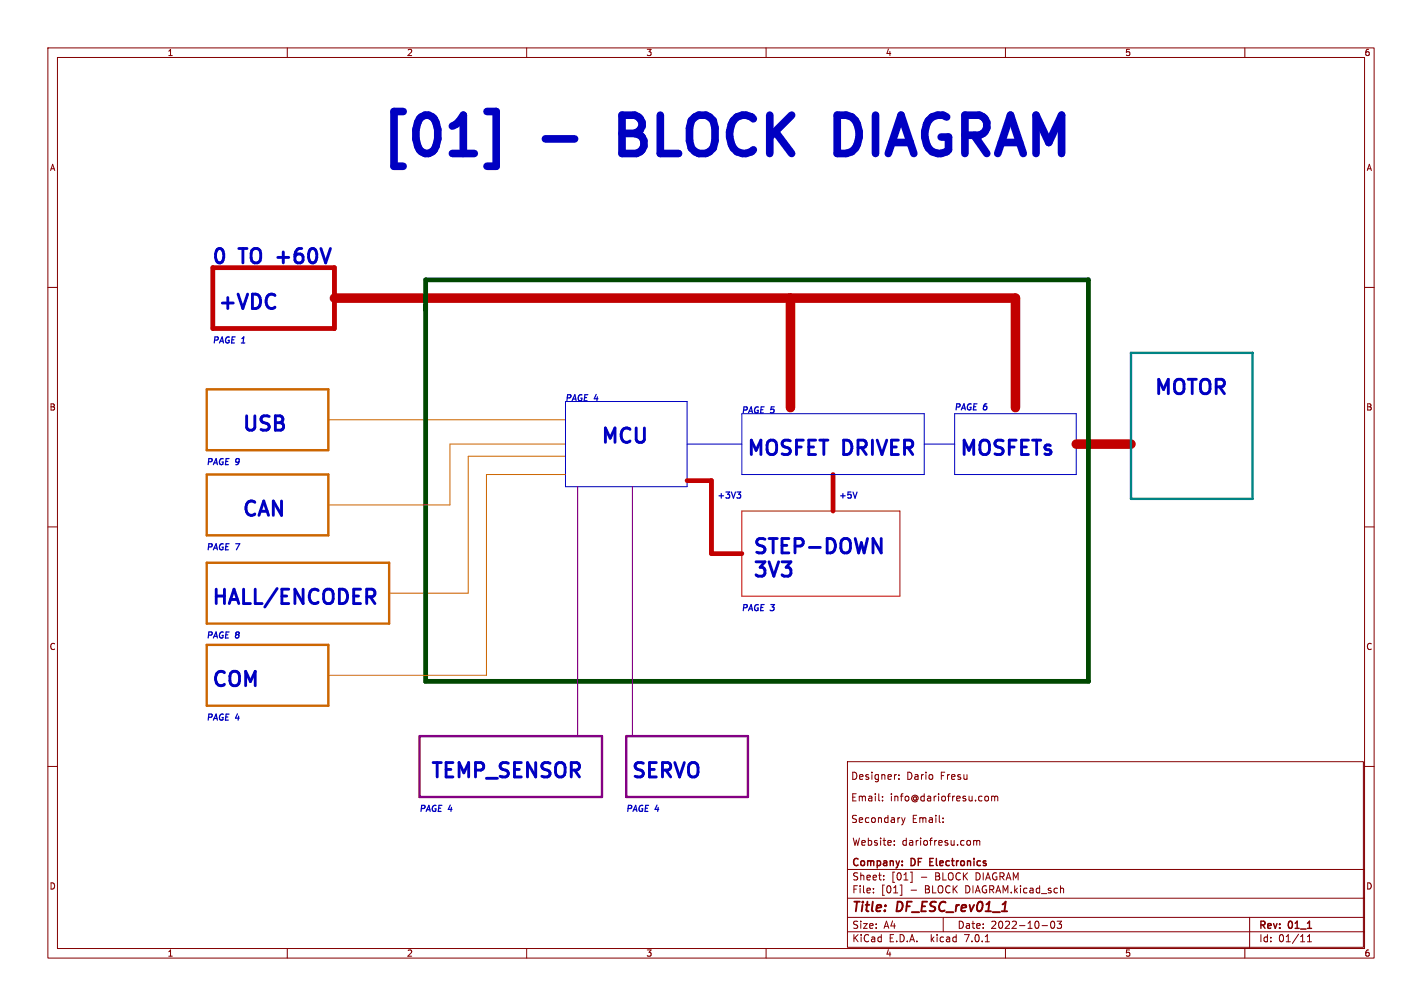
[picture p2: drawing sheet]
<svg xmlns="http://www.w3.org/2000/svg" width="297mm" height="210mm" viewBox="0 0 297 210" stroke-linecap="round" stroke-linejoin="round" font-family="sans-serif">
<g fill="none" stroke="#840000" stroke-width=".21">
<path d="M10 10h277v190h-277zM12 12h273v186h-273zM60 10v2M110 10v2M160 10v2M210 10v2M260 10v2M10 60h2M285 60h2M10 110h2M285 110h2M10 160h2"/>
<path d="M177 159h107.8v38.8h-107.8zM285 160h2M184.3 167.1v.1M184.3 166.3v.1M186.8 176.3v.2M186.8 175.5v.2M187.1 161.7h.2M187.8 162.6v.1M187.8 161.8v.1M188.3 170.7l.4 1M188.7 171.7l-.4 .5M189 170.7l-.3 1"/>
<path d="M197 171.6v.1M197 170.8v.1M203.4 175.5v1M203.4 175.6l.4-.1 .2 .2M204 175.7l.2-.2h.4v1M204 175.7v.8M205.8 166.3l.4-.1 .3 .3-.2 .6-.3 .1-.2-.1M207.1 166.3l.4-.1 .3 .2M207.1 166.2v1M207.8 166.4l.2-.2 .3 .1 .1 .9M207.8 166.4v.8M60 198v2"/>
<path d="M110 198v2M160 198v2M177 194.5h108M177 191.5h108M177 187.5h108M177 181.5h108M182.4 186.3v.1M182.4 185.5v.1M184.6 183.6v.1M184.6 182.8v.1M188.4 184.8v2.1h-.4M190.1 182.1h.4v2.1h-.4"/>
<path d="M190.3 185.8h1.1M192.4 183.1h1.2M197 191.5v3M205.8 196.6h.8M210 198v2M217.6 193.2h1.2M219.6 192.4l.2-.1a.8 .8 0 0 1 .5 .8 .8 .8 0 0 1-.5 .7 1 1 0 0 1-.2-1.4zM220.8 192.3h.9l-.5 .6 .4 .1v.7l-.2 .1-.6-.1M221.7 185.4l.4 .2v.8M260 198v2M261 191.5v6.5M273.1 196.6h.8"/>
<path d="M273.1 195.5l.4-.4v1.5"/>
</g>
<path d="M153.9 102.7h.8l-.4 .5M154.6 103.3l.1 .1-.1 .5" fill="none" stroke="#0000c2" stroke-width=".25"/>
<path d="M101.7 23.3h1.9v11.4h-1.9" fill="none" stroke="#0000c2" stroke-width="1.6"/>
<path d="M68.6 87.6h49.5M118.1 95.3h-20.3v28.5h-16.5M118.1 92.7h-24.1v12.7h-25.4M118.1 99.1h-16.5v41.9h-33" fill="none" stroke="#c60" stroke-width=".21"/>
<path d="M87.6 153.7h38.1v12.7h-38.1zM130.8 153.7h25.4v12.7h-25.4z" fill="none" stroke="#840084" stroke-width=".5"/>
<path d="M154.9 106.7h33.1v17.8h-33.1z" fill="none" stroke="#c20000" stroke-width=".21"/>
<path d="M44.4 55.9h25.4v12.7h-25.4zM174 99.1v7.6M143.5 100.3h5.1v15.3h6.3" fill="none" stroke="#c20000" stroke-width="1"/>
<path d="M118.1 83.8h25.4v17.8h-25.4zM143.5 92.7h11.4M154.9 86.4h38.1v12.7h-38.1zM193 92.7h6.4M199.4 86.4h25.4v12.7h-25.4z" fill="none" stroke="#0000c2" stroke-width=".21"/>
<path d="M69.8 62.2h142.3v22.9M165.1 62.2v22.9M224.8 92.7h11.4" fill="none" stroke="#c20000" stroke-width="2"/>
<path d="M88.9 58.4h138.4v83.8h-138.4z" fill="none" stroke="#004800" stroke-width="1"/>
<path d="M236.2 73.7h25.4v30.4h-25.4z" fill="none" stroke="#008484" stroke-width=".5"/>
<path d="M43.2 81.3h25.4v12.7h-25.4zM43.2 99.1h25.4v12.7h-25.4zM43.2 117.5h38.1v12.7h-38.1zM43.2 134.6h25.4v12.7h-25.4z" fill="none" stroke="#c60" stroke-width=".5"/>
<path d="M120.6 101.6v52.1M132.1 101.6v52.1" fill="none" stroke="#840084" stroke-width=".21"/>
<g font-size="11.1" fill="#0000c2">
<text x="80" y="33">[01]</text>
<text x="114.4" y="33">-</text>
<text x="132.8" y="33">BLOCK DIAGRAM</text>
</g>
<g font-size="4.2" fill="#0000c2">
<text x="44.4" y="55.2">0</text>
<text x="50.5" y="55.2">TO +60V</text>
<text x="45.7" y="64.8">+VDC</text>
<text x="241.3" y="82.6">MOTOR</text>
<text x="50.8" y="90.2">USB</text>
<text x="125.7" y="92.7">MCU</text>
<text x="156.2" y="95.3">MOSFET DRIVER</text>
<text x="200.7" y="95.3">MOSFETs</text>
<text x="50.8" y="108">CAN</text>
<text x="157.5" y="115.8">STEP-DOWN</text>
<text x="157.5" y="120.7">3V3</text>
<text x="44.4" y="126.4">HALL/ENCODER</text>
<text x="44.4" y="143.5">COM</text>
<text x="90.2" y="162.6">TEMP_SENSOR</text>
<text x="132.1" y="162.6">SERVO</text>
</g>
<g font-size="2.8" fill="#840000">
<text x="178" y="190.8">Title:</text>
<text x="187.4" y="190.8">DF_ESC_rev01_1</text>
</g>
<g font-size="2.1" fill="#840000">
<text x="177.8" y="167.4">Email:</text>
<text x="177.8" y="162.9">Designer:</text>
<text x="185.9" y="167.4">info@dariofresu.com</text>
<text x="189.3" y="162.9">Dario</text>
<text x="196.4" y="162.9">Fresu</text>
<text x="177.8" y="171.9">Secondary</text>
<text x="190.5" y="171.9">Email:</text>
<text x="178" y="176.7">Website:</text>
<text x="188.4" y="176.7">dariofresu.com</text>
<text x="178" y="183.9">Sheet:</text>
<text x="178" y="181.1">Company:</text>
<text x="186.2" y="183.9">[01]</text>
<text x="190.4" y="181.1">DF</text>
<text x="194.8" y="181.1">Electronics</text>
<text x="195.3" y="183.9">BLOCK DIAGRAM</text>
<text x="178" y="186.6">File:</text>
<text x="184" y="186.6">[01]</text>
<text x="193.2" y="186.6">BLOCK DIAGRAM.kicad_sch</text>
<text x="178" y="196.8">KiCad</text>
<text x="178" y="194">Size:</text>
<text x="184.6" y="194">A4</text>
<text x="185.7" y="196.8">E.D.A.</text>
<text x="194.4" y="196.8">kicad</text>
<text x="200" y="194">Date:</text>
<text x="201.5" y="196.8">7.0.1</text>
<text x="206.9" y="194">2022-10-03</text>
<text x="263" y="194.2">Rev:</text>
<text x="263" y="196.8">Id:</text>
<text x="267" y="196.8">01/11</text>
<text x="269.2" y="194.2">01_1</text>
</g>
<g font-size="1.8" fill="#840000">
<text x="35" y="11.8">1</text>
<text x="85" y="11.8">2</text>
<text x="135" y="11.8">3</text>
<text x="185" y="11.8">4</text>
<text x="235" y="11.8">5</text>
<text x="285" y="11.8">6</text>
<text x="10.4" y="35.8">A</text>
<text x="285.4" y="35.8">A</text>
<text x="10.3" y="85.8">B</text>
<text x="285.3" y="85.8">B</text>
<text x="10.3" y="135.8">C</text>
<text x="285.3" y="135.8">C</text>
<text x="10.3" y="185.8">D</text>
<text x="285.3" y="185.8">D</text>
<text x="35" y="199.8">1</text>
<text x="85" y="199.8">2</text>
<text x="135" y="199.8">3</text>
<text x="185" y="199.8">4</text>
<text x="235" y="199.8">5</text>
<text x="285" y="199.8">6</text>
</g>
<g font-size="1.8" fill="#0000c2">
<text x="44.4" y="71.8">PAGE 1</text>
<text x="118.1" y="83.8">PAGE 4</text>
<text x="154.9" y="86.4">PAGE 5</text>
<text x="199.4" y="85.7">PAGE 6</text>
<text x="43.2" y="97.2">PAGE 9</text>
<text x="149.9" y="104.1">+3V3</text>
<text x="175.3" y="104.1">+5V</text>
<text x="43.2" y="114.9">PAGE 7</text>
<text x="154.9" y="127.6">PAGE 3</text>
<text x="43.2" y="133.4">PAGE 8</text>
<text x="43.2" y="150.5">PAGE 4</text>
<text x="87.6" y="169.5">PAGE 4</text>
<text x="130.8" y="169.5">PAGE 4</text>
</g>
</svg>
